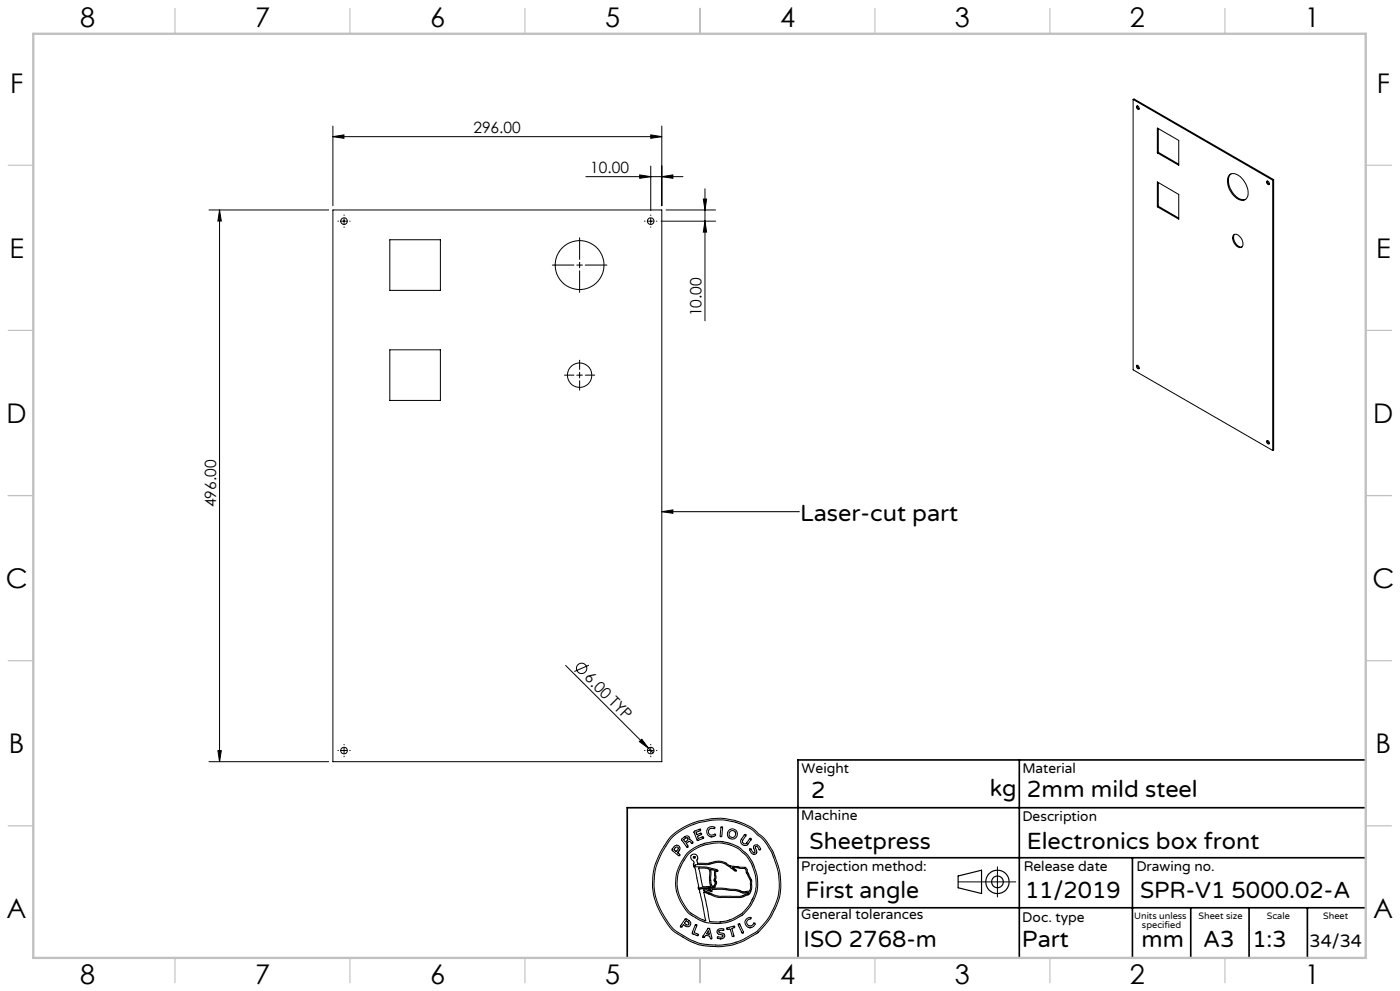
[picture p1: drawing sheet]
<svg xmlns="http://www.w3.org/2000/svg" width="420mm" height="297mm" viewBox="0 0 420 297" stroke-linecap="round" stroke-linejoin="round" font-family="sans-serif">
<g fill="none" stroke="#000" stroke-width=".3">
<path d="M99.9 37.8v23.9M198.5 37.8v23.9M339.9 29.8l.3-.1 41.9 24.1M339.9 29.8l41.9 24.2M339.9 29.8v81l41.9 24.2M341 31.8a.55 .55 0 0 1 .7 .3 .55 .55 0 0 1-.3 .7l-.4-.4zM341.2 31.7l.1 .5 .5 .5M347.2 38.4l6.4 3.7v7.4l-6.4-3.7zM347.5 38.6v7M99.9 41l3.3-.6v1zM99.9 41h98.6M175.8 52.9h29.1"/>
<path d="M191.9 52.4l3.3 .5-3.3 .5zM195.2 40.4l3.3 .6-3.3 .4zM195.2 49.8v13.3M198.5 52.9l3.4-.5v1zM211 59.7h1l-.5 3.2zM211.5 56.6v39.5M347.2 54.5l6.4 3.8v7.4l-6.4-3.7zM347.5 45.6l-.3 .2M347.5 45.6l6.1 3.6M347.5 54.7v7.1M368.8 52.5a2.58 2.58 0 0 1 3.6 .8 5.4 5.4 0 0 1 1.5 6.2 2.4 2.4 0 0 1-3.4-.5 5.7 5.7 0 0 1-1.9-6.3zM369.3 52.1a4 4 0 0 0 .1 5 4.1 4.1 0 0 0 4.3 2.7"/>
<path d="M380 54.3a.58 .58 0 0 1 .7 .3 .58 .58 0 0 1-.2 .7l-.5-.6zM380.3 54.3v.5l.5 .4M381.8 54v81M382.1 53.8l-.3 .2M382.1 53.8v81l-.3 .2M62.7 62.9h35.9M65.9 62.9v165.4M65.9 62.9l.5 3.3h-1zM99.9 62.9h98.6v165.4h-98.6zM101.4 66.3h.1M102.4 66.3h1.7M103.2 64.4v.2"/>
<path d="M103.2 65.4v1.7M103.2 68v.1M104.9 66.3h.2M116.9 71.9h15.2v15.1h-15.2zM165.7 79.4h6.5M173 79.4h1.7M173.9 71.3v6.4M173.9 78.6v1.7M175.6 79.4h6.5M193.4 66.3h.1M194.4 66.3h1.7M195.2 64.4v.2"/>
<path d="M195.2 65.4v1.7M195.2 68v.1M196.9 66.3h.2M198.3 66.3h16.4M199.8 62.9h14.9M211.5 66.3l.5 3.3h-1zM347.5 61.8l-.3 .2M347.5 61.8l6.1 3.6M370 70.5a1.64 1.64 0 0 1 2.4 1 1.71 1.71 0 0 1-.2 2.7 2.82 2.82 0 0 1-2.2-3.7zM370.4 70.2a2.72 2.72 0 0 0 2.2 3.8M173.9 81.1v6.5M116.9 104.8h15.2v15.2h-15.2z"/>
<path d="M169.4 112.4h2.8M173 112.4h1.7M173.9 107.9v2.8M173.9 111.6v1.7M173.9 114.1v2.8M175.6 112.4h2.8M341 109.5a.64 .64 0 0 1 .6 .4 .64 .64 0 0 1 0 .7 .76 .76 0 0 1-.6-1.1zM341.2 109.5l.1 .5 .5 .4M380 132a.56 .56 0 0 1 .7 .4 .56 .56 0 0 1-.2 .7l-.5-.4zM380.3 132v.5l.5 .4M198.5 153.3l3.4-.5v1zM198.5 153.3h41"/>
<path d="M239.5 153.3h.1M169.7 199.4l24.8 24.8M176.7 199.4l-4.4 1.9M62.7 228.3h35.9M65.4 225h1l-.5 3.3zM101.4 224.9h.1M102.4 224.9h1.7M103.2 223.1v.1M103.2 224.1v1.7M103.2 226.6v.2M104.9 224.9h.2M191.8 222.2l.7-.7 2 2.7z"/>
<path d="M193.4 224.9h.1M194.4 224.9h1.7M194.5 224.2l1.4 1.4M195.2 223.1v.1M195.2 224.1v1.7M195.2 226.6v.2M196.9 224.9h.2M201.2 250.8l3.2-2.5 3.4-1.6 1.8-.6 3.4-.7 3.2-.2 4.1 .6 3.3 1.2 2.4 1.4 3.1 2.6 2.7 4.1 1.5 4 .7 2.8 .2 4.3-.5 3.2-2.2 5.1-1.7 2.3-2.5 2.8-3.9 2.2-2.4 1-2.1 .6-3.7 .3-4.1-.3-2.1-.5-3-1.4-4.5-2.9-2.2-3.1-2.1-3.9-1-2.8-.4-2.8 .1-3.9 .7-3.3 2-4.3zM201.8 250.8l3.3-2.4 3.5-1.5 4.6-1.1 3.7-.1 3.6 .7 3.8 1.5 1.4 .8 3.2 2.9 2.6 3.9 1.2 3.2 .9 3.2 .2 4.2-.5 3-.9 2.6-1.3 2.6-1.2 1.7-2.9 3.3-4.1 2.3-3.4 1.2-3 .4h-2.8l-3.5-.4-2.8-1-4.2-2.5-1.7-1.4-2.3-3.4-1.7-3.3-1-3.1-.3-3.2 .3-3.7 .6-2.4 1.8-3.8zM202.4 253.6l.8-.3 .7 .6v.7l-.6 .9 .7 .6-.1 .3h-.3l-2-1.6zM202.7 254l.5-.2 .3 .4-.6 1-.7-.5zM204.5 251.4l1.2-.8h.7l.5 .5v.6l.5 .1 .5 .8-.3 .2-.7-.6-.4 .1-.6 .4 .5 .8-.3 .4-1.6-2.1z"/>
<path d="M205.1 251.6l.9-.6 .4 .3v.4l-.8 .6zM206.1 253.9h.1M206.4 256.1l1.9-1.5 3.3-1.5 3.6-.5 3.1 .4 3.1 1.3 2 1.6 1.9 2.7 .8 1.9 .7 2.7-.1 3.7-.8 2.2-1.7 2.9-1.6 1.8-3.1 1.7-1.8 .6-1.8 .2-2.4-.1a.7 .7 0 0 1-.8-.9l-1.6-8 4.5 1.7 6.9-.1 2.1-.8 .5-.7 .4-1.3v-2.2l-1.3-2.5-.1-.9-.5-.5-4.5-.5-1.7-1-1.5-.4-1.3 .1-2.1 .6h-3.2l-.2-1.1 .2-.6-.2-.7-.7-.4-.9 .2-.3 .4 .1 .6 .9 1-.1 1.4 .5 .7 1 5.3-.2 .6 .4 .5 .3 1.1 1.6 8.2-1.4-.6-3.1-1.8-.8-.7-2-3.1-1.1-3-.2-2.4 .4-2.8 1.1-2.8zM208.2 249.2l1.9-.7v.5l-1.3 .4v.3l.3 .5 1.1-.5 .3 .2-.1 .3-1.2 .4 .3 .7 1.3-.5 .2 .1v.3l-1.8 .6zM209.3 251.9h.1M212.4 248.2l.9-.4 1.1 .1-.1 .5-.9-.2-.6 .3-.3 .9 .6 .8 .8 .1 .6-.3 .2 .4-1 .4-1.2-.3-.5-1.1zM213.3 250.8h.1M216.4 247.8h.2l.2 .4-.3 2.4-.3 .2-.2-.4zM223.3 250.2l.4-.1 .1 .3-1.1 1.6 .4 .8h.7l1.2-1.6 .4 .2-1 1.6-.6 .4-1.1-.3-.5-.9 .2-.7zM224.9 254.5l.3-.1 .6 .9 .6 .2-.3-1.8 .5-.5 .8 .2 .8 1-.3 .3-.7-1h-.5l-.1 .4 .4 1.4-.6 .6-1-.5zM226.1 256h.1M299.2 259.8v9"/>
<path d="M202.9 266.9l-.2-2.4 .3-3 1.1-2.6 1.6-2.6 1.5-1.5 2.2-1.3 2-.8 2.4-.4 2.3-.1 2.3 .4 3.4 1.4 2.2 1.9 1.2 1.7 .9 1.7 1.1 3.3 .1 2.8-.2 1.8-.6 1.8-1.5 2.7-2.4 2.6-2.7 1.5-2.3 .8-2.8 .2-3.1-.3-2-.8-2.4-1.5-1.1-.8-1.7-2.6-1-2-.6-1.9M205.6 275.4l.3-.1 1.1 .9 .2 1-.4 .4-.7 .1-1.1-.6-.5 .7h-.3v-.3zM205.8 275.9l.9 .6-.1 .6-.4 .1-.9-.5zM208.6 277.2l.3-.1 .2 .3-.9 2.1 1.2 .5 .1 .2-.2 .3-1.7-.8zM210.1 266.4h.1M210.2 266.4l6.5-.2 4.2 .4 2.2 .7h.4M211 266.7h1l1.5 .5 .1-.6 3-.1 4.4 .5 2 .7 1.7-.2-.5 .4-2.1 .7h-6l-1.9-.4-3.1-1.2zM212 260.3l-2.4-.2 1.1 5.6 2.5-.1-.4-1.9 .1-2.6-.2-.7-.7-.1M212.4 278.2l.5 .2 .7 2.6-.2 .3h-.3l-.2-.7-.2-.1-1-.2-.4 .6-.4-.1zM212.5 278.9l.3 1.1-.9-.1zM212.6 266.6h-.1M212.7 266.6h.5l.1 .2z"/>
<path d="M213.1 260.6l1.4 .2v2.3l-.3 .8 .4 .7-.4 .9-.3 .1h-.3l-.3-1v-3.1zM214.8 260.9l.1 .1M214.8 261v2.2l-.2 .6 .4 .5v.4l-.5 1-.6 .3-4.1 .1 .3 .3M214.9 261l.3 .2 .2-.3-.6-.3-2.7-.7-3.5-.2-.2-.5 3.8-.1 2.5-.6 1.2-.1 1.5 .5 3.3 2.2 .2-.3-1.2-.8 3.8 .3 1.7 3.9v1.8l-.3 1.1-1.4 .2M215.2 278.8l.8-.5 1.1 .2-.1 .4-.9-.1-.5 .3 .2 .4 1.5 .5 .1 .6-.4 .6-1 .2-.8-.3 .2-.4 1 .2 .5-.3-.1-.4-1.5-.5-.2-.4zM216 276.3h.1M218.1 278.2l2.1-.7 .2 .2-.1 .3-.8 .2 .7 2.2-.1 .3-.5-.2-.6-2.1-.8 .2zM221.5 277l.4-.1 1.1 2.4v.2h-.4zM222.7 279.6h.1M223.5 267.3h.1M223.9 275.4l1.3-.4v.3l-.6 .3-.5 .4v.9l.5 .6h.6l1.2-.9 .2 .3-.4 .6-1.1 .6-1.1-.5-.5-1zM224.9 278h.1"/>
<path d="M287.4 264.3h17.3M213.2 281.3h.1M216 281.4h.1"/>
<circle cx="103.2" cy="66.3" r="1"/>
<circle cx="173.9" cy="79.5" r="7.3"/>
<circle cx="195.2" cy="66.3" r="1"/>
<circle cx="173.9" cy="112.4" r="3.7"/>
<circle cx="174.5" cy="200.3" r="1.55"/>
<circle cx="103.2" cy="224.9" r="1"/>
<circle cx="195.2" cy="224.9" r="1"/>
<circle cx="208.3" cy="256.9" r=".26"/>
<circle cx="219.7" cy="250" r="1.51"/>
<circle cx="219.7" cy="250" r="1.01"/>
</g>
<g fill="none" stroke="#000" stroke-width=".35">
<path d="M287.4 262.5l7.1-1.7v7l-7.1-1.7z"/>
<circle cx="299.2" cy="264.3" r="3.5"/>
<circle cx="299.2" cy="264.3" r="1.75"/>
</g>
<path d="M305.8 227.7v59.2M409.7 227.7h-170.3v59.2M239.4 257.1h170.3M339.7 257.1v29.9M409.7 242.1h-221.5v45M239.4 272.1h170.3M357.2 272.1v14.8M374.7 272.1v14.8M392.2 272.1v14.8" fill="none" stroke="#000" stroke-width=".5"/>
<g fill="none" stroke="#c0c0c0" stroke-width=".35">
<path d="M52.5 2.5v7.5M105 2.5v7.5M157.5 2.5v7.5M210 2.5v7.5M262.5 2.5v7.5M315 2.5v7.5M367.5 2.5v7.5M2.5 49.5h7.5M410 49.5h7.5M2.5 99h7.5M410 99h7.5M2.5 148.5h7.5"/>
<path d="M410 148.5h7.5M2.5 198h7.5M410 198h7.5M2.5 247.5h7.5M410 247.5h7.5M52.5 287v7.5M105 287v7.5M157.5 287v7.5M210 287v7.5M262.5 287v7.5M315 287v7.5M367.5 287v7.5"/>
</g>
<path d="M10 10.1h399.7v277h-399.7z" fill="none" stroke="#c0c0c0" stroke-width=".7"/>
<g fill="#000">
<path d="M198.5 153.3l3.4-.5v1zM191.8 222.2l.7-.7 2 2.7z"/>
<path d="M99.9 41l3.3-.6v1zM195.2 40.4l3.3 .6-3.3 .4zM191.9 52.4l3.3 .5-3.3 .5zM198.5 52.9l3.4-.5v1z"/>
<path d="M65.9 62.9l.5 3.3h-1zM65.4 225h1l-.5 3.3z"/>
<path d="M211.5 66.3l.5 3.3h-1zM211 59.7h1l-.5 3.2z"/>
</g>
<g font-size="8.1">
<text x="24" y="8">8</text>
<text x="76.5" y="8">7</text>
<text x="129" y="8">6</text>
<text x="181.5" y="8">5</text>
<text x="234" y="8">4</text>
<text x="286.5" y="8">3</text>
<text x="339" y="8">2</text>
<text x="391.5" y="8">1</text>
<text x="3" y="27.7">F</text>
<text x="413" y="27.7">F</text>
<text x="2.8" y="77.2">E</text>
<text x="412.8" y="77.2">E</text>
<text x="2" y="126.7">D</text>
<text x="412" y="126.7">D</text>
<text x="1.7" y="176.2">C</text>
<text x="411.7" y="176.2">C</text>
<text x="2.7" y="225.7">B</text>
<text x="412.7" y="225.7">B</text>
<text x="2" y="275.2">A</text>
<text x="412" y="275.2">A</text>
<text x="24" y="295">8</text>
<text x="76.5" y="295">7</text>
<text x="129" y="295">6</text>
<text x="181.5" y="295">5</text>
<text x="234" y="295">4</text>
<text x="286.5" y="295">3</text>
<text x="339" y="295">2</text>
<text x="391.5" y="295">1</text>
</g>
<g font-size="7.1">
<text x="240.1" y="156.2">Laser-cut part</text>
<text x="243.3" y="239.1">2</text>
<text x="297" y="238.5">kg</text>
<text x="308" y="239">2mm mild steel</text>
<text x="242.9" y="254.4">Sheetpress</text>
<text x="308" y="254.4">Electronics box front</text>
<text x="241.6" y="269.2">First angle</text>
<text x="307.5" y="269.2">11/2019</text>
<text x="342" y="269.2">SPR-V1 5000.02-A</text>
<text x="241.1" y="283.7">ISO 2768-m</text>
<text x="306.6" y="283.9">Part</text>
<text x="342.5" y="283.9">mm</text>
<text x="360.9" y="283.9">A3</text>
<text x="375.7" y="283.9">1:3</text>
</g>
<text font-size="5.4" x="392.9" y="283.8">34/34</text>
<g font-size="4.7">
<text x="142" y="39.9">296.00</text>
<text x="177.1" y="51.9">10.00</text>
<text x="210.5" y="94.8" transform="rotate(-90 210.5 94.8)">10.00</text>
<text x="64.9" y="152" transform="rotate(-90 64.9 152)">496.00</text>
<text x="175.1" y="203.3" transform="rotate(45 175.1 203.3)">6.00 TYP</text>
</g>
<g font-size="4.2">
<text x="240.5" y="231.7">Weight</text>
<text x="306.7" y="231.7">Material</text>
<text x="240.4" y="245.9">Machine</text>
<text x="306.7" y="246.1">Description</text>
<text x="240.4" y="261.1">Projection method:</text>
<text x="307.1" y="261">Release date</text>
<text x="340.9" y="261">Drawing no.</text>
<text x="240.4" y="275.6">General tolerances</text>
<text x="306.7" y="276.3">Doc. type</text>
</g>
<g font-size="2.8">
<text x="340.3" y="275.3">Units unless</text>
<text x="359.6" y="275.3">Sheet size</text>
<text x="380" y="275.3">Scale</text>
<text x="396.9" y="275.3">Sheet</text>
<text x="342.6" y="278.2">specified</text>
</g>
</svg>
